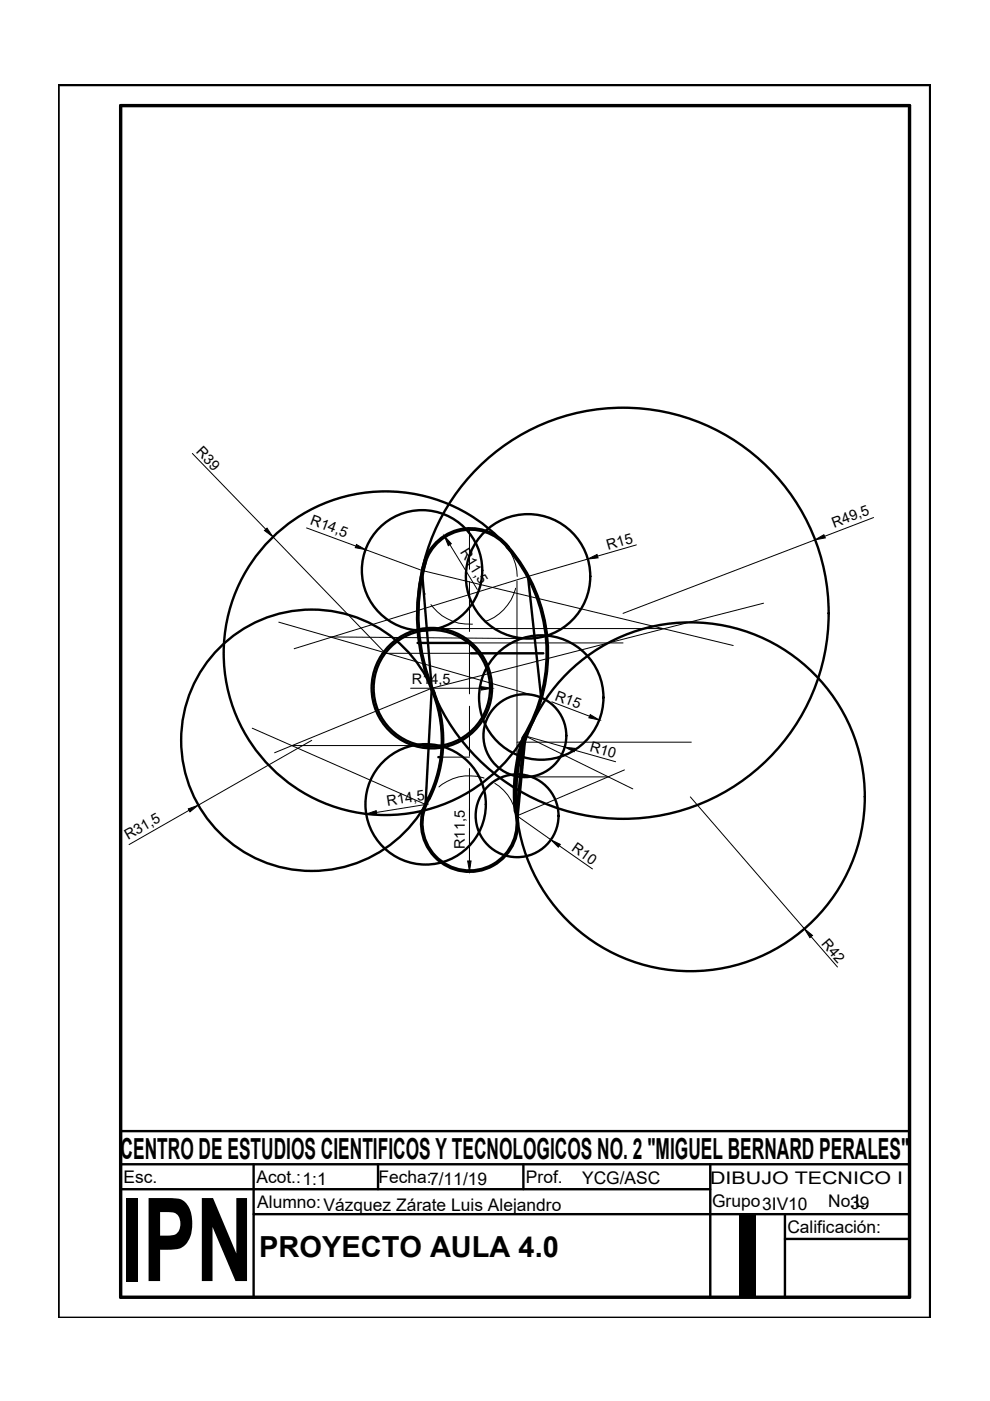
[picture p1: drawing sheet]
<svg xmlns="http://www.w3.org/2000/svg" width="210mm" height="297mm" viewBox="0 0 210 297" stroke-linecap="round" stroke-linejoin="round" font-family="sans-serif">
<g fill="none" stroke="#000" stroke-width=".21">
<path d="M91.3 116.3a10.1 10.1 0 0 0-1.2 9.7M99.5 112.1v8.6M102.6 112.6a9.9 9.9 0 0 0-9.5 1.9M104.9 113.7a10 10 0 0 1 4.8 8.5M91.4 128.2a10.1 10.1 0 0 0 8.8 4.1M99.5 123.3v10.6M99.5 136.5v10.6M109.3 124.7a10.1 10.1 0 0 1-6.6 7.1M99.5 149.7v10.6M91.3 168.7a10 10 0 0 0-1.2 9.7M99.5 162.9v10.6M99.5 176.1v8.6"/>
<path d="M102.6 165a9.9 9.9 0 0 0-9.5 1.8M104.9 166.1a10 10 0 0 1 4.8 8.5M109.3 177.1a10.1 10.1 0 0 1-6.6 7.1M91.4 180.6a10.1 10.1 0 0 0 8.8 4.1"/>
</g>
<g fill="none" stroke="#000" stroke-width=".21">
<path d="M40.8 96.1l15.6 16.1M57.9 113.8l23.8 24.7M65 111.9l10.5 3.9M77.5 116.5l12 4.4 66 16M95.4 115.5l5.8 9.5M124.6 118.5l-12.7 3.7-49.5 15.3M134.9 115.5l-8.2 2.4M172.8 114.5l-40.7 15.5M185.2 109.7l-10.3 4M59.1 131.9l55.6 16M70 135l40.6 .4M80.9 138.5h34.3"/>
<path d="M88.5 136.3h43.6M92.9 133.3h47.5M109.6 123.2v50.5M161.9 127.9l-70.4 18-33.3 13.7M53.5 154.4l36.7 16.2M61.9 158.1h25.7M66.1 157l-24.1 13.7M87.1 145.9h15M109.6 157.4h37M117 148.8l8 3M119.7 158.4l-8.4-2.4 22.9 11.3M121.8 159l8.7 2.5"/>
<path d="M40.1 171.8l-12.7 7.3M90.8 170.5l-11 1.8M92.9 160.5h6.6M99.5 171.4v11.1M112.6 164.7h16.4M118.6 179.3l7 4.9M132.4 163.2l-22.8 9.8 7.2 5.1M146.4 169l24.1 27.9M172 198.6l5.6 6.4"/>
</g>
<circle cx="92.9" cy="160.5" r=".25" fill="#000"/>
<g fill="none" stroke="#000" stroke-width=".51">
<path d="M12.4 18h184.8v261.4h-184.8zM88.5 136.3h11M89.5 120.9l2 25-1.3 24.7M99.8 138.5h15.4M111.9 122.2l2.8 25.7"/>
<circle cx="81.7" cy="138.5" r="34.3"/>
<circle cx="89.5" cy="120.9" r="12.8"/>
<circle cx="112" cy="122.2" r="13.2"/>
<circle cx="132.1" cy="130" r="43.6"/>
<circle cx="66.1" cy="157" r="27.7"/>
<circle cx="91.6" cy="145.9" r="12.3"/>
<circle cx="91.6" cy="145.9" r="12.8"/>
<circle cx="111.3" cy="156" r="8.8"/>
<circle cx="114.8" cy="147.9" r="13.2"/>
<circle cx="90.2" cy="170.5" r="12.8"/>
<circle cx="109.6" cy="173" r="8.8"/>
<circle cx="146.4" cy="168.9" r="37"/>
</g>
<path d="M111.3 156l-1.7 17" fill="none" stroke="#000" stroke-width=".8"/>
<!-- layer: Cuadro de datos -->
<path d="M25.6 239.8h167.2v35.2h-167.2zM25.6 246.8h167.2M25.6 252.1h125M53.8 246.8v28.2M53.8 257.4h139M80.2 246.8v5.3M111 246.8v5.3M150.6 246.8v28.2M166.4 257.4v17.6M166.4 262.7h26.4" fill="none" stroke="#000" stroke-width=".51"/>
<!-- layer: Margen -->
<path d="M25.6 22.4h167.2v252.6h-167.2z" fill="none" stroke="#000" stroke-width=".72"/>
<!-- layer: LINEA CONTINUA GRUESA -->
<path d="M90.2 118.8a41.8 41.8 0 0 0 1.8 28.2M107.6 115.9a34.3 34.3 0 0 1 3.4 40.6 37.2 37.2 0 0 0-1.7 15.5M107.7 116a10.1 10.1 0 0 0-10.7-3.5 10.1 10.1 0 0 0-7.3 8.5M91.5 145.9a27.5 27.5 0 0 1-1.1 24.3 10.1 10.1 0 0 0 8.2 14.5 10.1 10.1 0 0 0 10.8-12.8" fill="none" stroke="#000" stroke-width=".8"/>
<g fill="#000" stroke="#000" stroke-width=".21">
<path d="M56.1 112.5l.5-.5 1.3 1.8zM75.6 115.4l1.9 1.1-2.2-.4zM94.2 113.6l1.5 1.7-.6 .4zM124.6 118.5l2-.9 .2 .7zM172.8 114.5l1.9-1.1 .3 .6zM102.1 145.6l2.2 .3-2.2 .4zM119.7 158.4l2.2 .3-.2 .7zM125.2 151.5l1.9 1.2-2.2-.5zM39.9 171.5l2.1-.8-1.7 1.4zM77.7 172.6l2.1-.7 .1 .7zM116.8 178.1l2 .9-.4 .6zM99.2 182.5h.7l-.4 2.2z"/>
<path d="M170.5 196.9l1.8 1.4-.6 .5z"/>
</g>
<g font-size="24.6">
<text x="25.6" y="271.6">IPN</text>
<text x="155" y="275">I</text>
</g>
<g font-size="6.1">
<text x="25.6" y="245.7">CENTRO DE ESTUDIOS CIENTIFICOS Y TECNOLOGICOS NO. 2 &quot;MIGUEL BERNARD PERALES&quot;</text>
<text x="55" y="266.5">PROYECTO AULA 4.0</text>
</g>
<g font-size="3.7">
<text x="26.2" y="250.9">Esc.</text>
<text x="54.4" y="250.9">Acot.:1:1</text>
<text x="80.3" y="250.7">Fecha:7/11/19</text>
<text x="111.5" y="250.7">Prof.</text>
<text x="123.4" y="251">YCG/ASC</text>
<text x="150.6" y="251.1">DIBUJO TECNICO I</text>
<text x="54.5" y="256">Alumno:Vázquez Zárate Luis Alejandro</text>
<text x="151" y="255.9">Grupo3IV10</text>
<text x="175.6" y="255.9">No.L.</text>
<text x="180.2" y="256.4">39</text>
<text x="166.9" y="261.5">Calificación:</text>
</g>
<g font-size="3.1">
<text x="41.4" y="95.9" transform="rotate(46 41.4 95.9)">R39</text>
<text x="65.6" y="111.1" transform="rotate(20 65.6 111.1)">R14,5</text>
<text x="176.8" y="111.9" transform="rotate(-21 176.8 111.9)">R49,5</text>
<text x="97.5" y="117.1" transform="rotate(58 97.5 117.1)">R11,5</text>
<text x="129" y="116.6" transform="rotate(-16 129 116.6)">R15</text>
<text x="87.3" y="144.9">R14,5</text>
<text x="117.5" y="148.3" transform="rotate(21 117.5 148.3)">R15</text>
<text x="124.9" y="159.3" transform="rotate(16 124.9 159.3)">R10</text>
<text x="82.1" y="170.9" transform="rotate(-9 82.1 170.9)">R14,5</text>
<text x="27.1" y="178.1" transform="rotate(-30 27.1 178.1)">R31,5</text>
<text x="98.5" y="180" transform="rotate(-90 98.5 180)">R11,5</text>
<text x="121" y="180.3" transform="rotate(35 121 180.3)">R10</text>
<text x="174" y="200.1" transform="rotate(49 174 200.1)">R42</text>
</g>
</svg>
